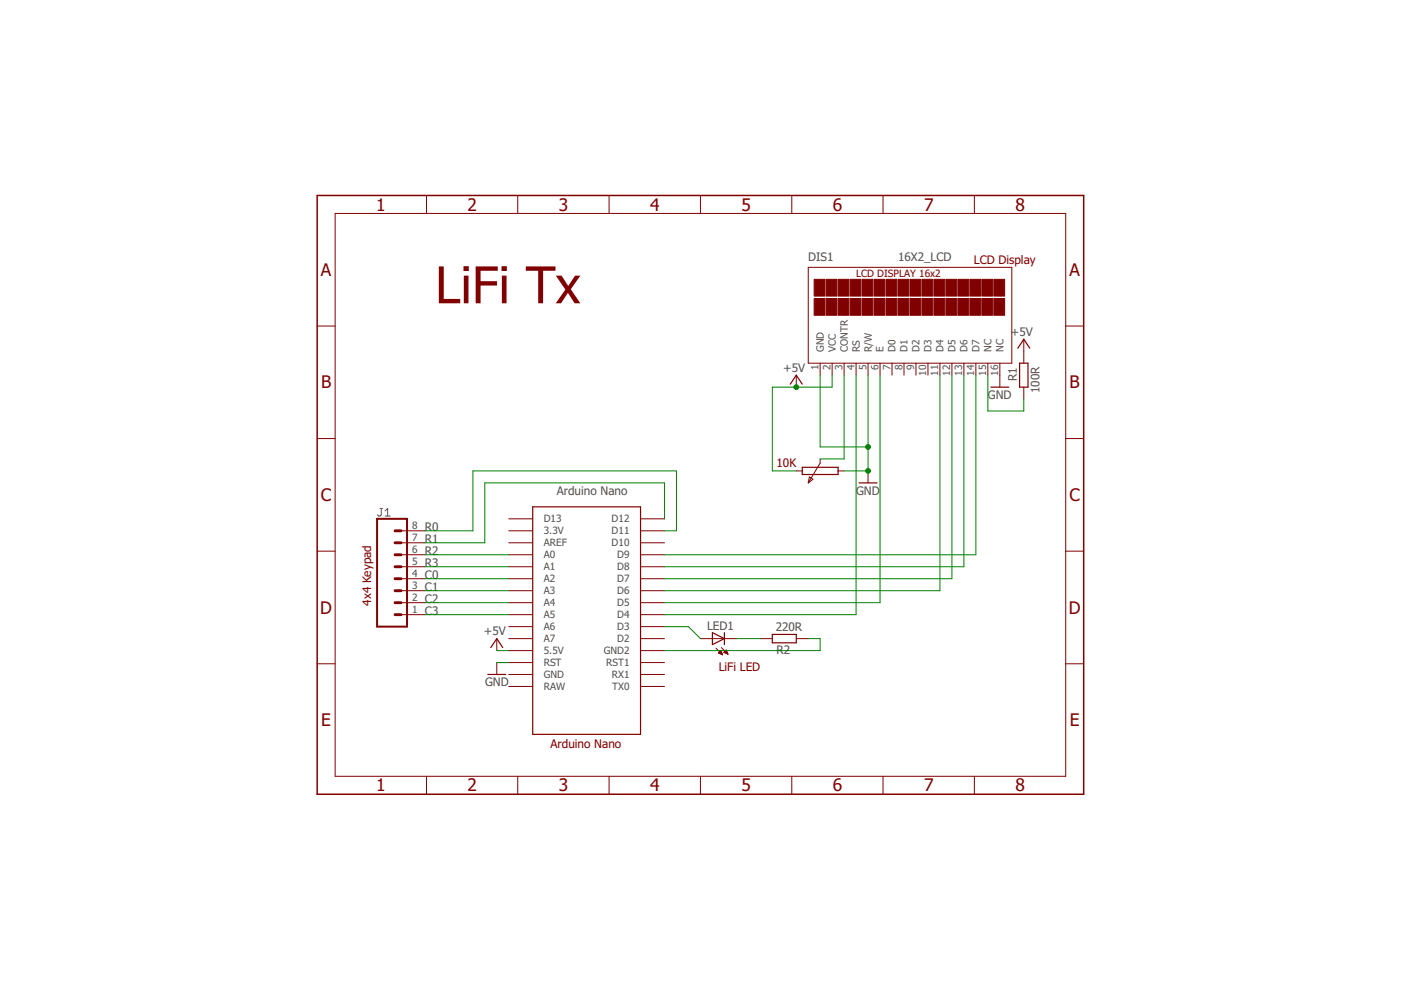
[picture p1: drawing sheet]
<svg xmlns="http://www.w3.org/2000/svg" width="297mm" height="210mm" viewBox="0 0 297 210" stroke-linecap="round" stroke-linejoin="round" font-family="sans-serif">
<path d="M80.6 107.8h.5M80.8 107.8v1.4l-.2 .2h-.3l-.3-.2M81.7 109.4h1M81.7 108.3l.5-.5v1.6" fill="none" stroke="#505050" stroke-width=".21"/>
<path d="M67.2 41.4h162.6v127h-162.6z" fill="none" stroke="#800000" stroke-width=".32"/>
<g fill="none" stroke="#800000" stroke-width=".21">
<path d="M71.1 45.3h154.9v119.3h-154.9zM90.4 41.4v3.9M109.8 41.4v3.9M129.1 41.4v3.9M148.5 41.4v3.9M167.9 41.4v3.9M171.4 56.7h43.1v20.3h-43.1zM187.2 41.4v3.9M206.6 41.4v3.9M67.2 69.1h3.9M168.8 79.5v2.6M173.9 77v2.5"/>
<path d="M176.4 77v2.5M179 77v2.5M181.5 77v2.5M184 77v2.5M186.6 77v2.5M189.1 77v2.5M191.7 77v2.5M194.2 77v2.5M196.7 77v2.5M199.3 77v2.5M201.8 77v2.5M204.4 77v2.5"/>
<path d="M206.9 77v2.5M209.4 77v2.5M212 77v5.1M217.1 71.9v5.1M226 69.1h3.8M67.2 93h3.9M168.8 99.8h1.3M173.9 97.3v.9l-2.5 4.2M177.7 99.8h1.3M184 99.8v2.6M217.1 82.1v2.5M226 93h3.8"/>
<path d="M67.2 116.9h3.9M85 112.5h5.1M85 115.1h5.1M85 117.6h5.1M107.9 112.5h5M107.9 115.1h5M107.9 117.6h5M107.9 110h5M135.8 112.5h5.1M135.8 115.1h5.1M135.8 117.6h5.1M135.8 110h5.1"/>
<path d="M171.6 101.1l.8 .5-1 .8zM226 116.9h3.8M85 130.3h5.1M85 127.8h5.1M85 125.2h5.1M85 122.7h5.1M85 120.2h5.1M105.3 135.4v2.5M107.9 137.9h5M107.9 135.4h5M107.9 132.9h5M107.9 130.3h5"/>
<path d="M107.9 127.8h5M107.9 125.2h5M107.9 122.7h5M107.9 120.2h5M135.8 137.9h5.1M135.8 135.4h5.1M135.8 132.9h5.1M135.8 130.3h5.1M135.8 127.8h5.1M135.8 125.2h5.1M135.8 122.7h5.1M135.8 120.2h5.1"/>
<path d="M148.5 135.4h7.6M151.8 137.4l1.4 1.4M152.3 138.5l.5-.6 .4 .9zM152.4 138.4h.6M152.4 138.5h.7M152.5 138.3h.5M152.6 138.1h.3M152.7 138.6h.4M152.7 138h.1M153 137.3l1.3 1.4M153 138.7h.2M153.5 138.3l.5-.5 .3 .9z"/>
<path d="M153.5 138.3h.7M153.6 138.4h.6M153.6 138.1h.5M153.8 138h.3M153.9 137.9h.1M153.9 138.5h.4M154.2 138.6h.1M161.2 135.4h2.5M168.8 135.4h2.6M67.2 140.7h3.9M105.3 140.5v2.5M107.9 145.5h5"/>
<path d="M107.9 143h5M107.9 140.5h5M135.8 145.5h5.1M135.8 143h5.1M135.8 140.5h5.1M226 140.7h3.8M90.4 164.6v3.8M109.8 164.6v3.8M129.1 164.6v3.8M148.5 164.6v3.8M167.9 164.6v3.8M187.2 164.6v3.8"/>
<path d="M206.6 164.6v3.8"/>
</g>
<g fill="#800000" stroke="#800000" stroke-width=".21">
<path d="M172.6 59.2h2.3v3.6h-2.3z"/>
<path d="M172.6 63.3h2.3v3.5h-2.3z"/>
<path d="M175.2 59.2h2.2v3.6h-2.2z"/>
<path d="M175.2 63.3h2.2v3.5h-2.2z"/>
<path d="M177.7 59.2h2.3v3.6h-2.3z"/>
<path d="M177.7 63.3h2.3v3.5h-2.3z"/>
<path d="M180.2 59.2h2.3v3.6h-2.3z"/>
<path d="M180.2 63.3h2.3v3.5h-2.3z"/>
<path d="M182.8 59.2h2.3v3.6h-2.3z"/>
<path d="M182.8 63.3h2.3v3.5h-2.3z"/>
<path d="M185.3 59.2h2.3v3.6h-2.3z"/>
<path d="M185.3 63.3h2.3v3.5h-2.3z"/>
<path d="M187.9 59.2h2.2v3.6h-2.2z"/>
<path d="M187.9 63.3h2.2v3.5h-2.2z"/>
<path d="M190.4 59.2h2.3v3.6h-2.3z"/>
<path d="M190.4 63.3h2.3v3.5h-2.3z"/>
<path d="M192.9 59.2h2.3v3.6h-2.3z"/>
<path d="M192.9 63.3h2.3v3.5h-2.3z"/>
<path d="M195.5 59.2h2.3v3.6h-2.3z"/>
<path d="M195.5 63.3h2.3v3.5h-2.3z"/>
<path d="M198 59.2h2.3v3.6h-2.3z"/>
<path d="M198 63.3h2.3v3.5h-2.3z"/>
<path d="M200.6 59.2h2.2v3.6h-2.2z"/>
<path d="M200.6 63.3h2.2v3.5h-2.2z"/>
<path d="M203.1 59.2h2.3v3.6h-2.3z"/>
<path d="M203.1 63.3h2.3v3.5h-2.3z"/>
<path d="M205.6 59.2h2.3v3.6h-2.3z"/>
<path d="M205.6 63.3h2.3v3.5h-2.3z"/>
<path d="M208.2 59.2h2.3v3.6h-2.3z"/>
<path d="M208.2 63.3h2.3v3.5h-2.3z"/>
<path d="M210.7 59.2h2.3v3.6h-2.3z"/>
<path d="M210.7 63.3h2.3v3.5h-2.3z"/>
</g>
<path d="M215.8 73.8l1.3-1.9 1.2 1.9M216.2 77h1.8v5.1h-1.8zM167.6 81.4l1.2-1.9 1.3 1.9M170.1 99.1h7.6v1.5h-7.6zM210.1 82.1h3.8M112.9 107.5h22.9v48.2h-22.9zM182.1 102.4h3.8M104.1 137.3l1.2-1.9 1.3 1.9M151 134.1l2.6 1.3-2.6 1.3zM153.6 134.1v2.6M163.7 134.5h5.1v1.8h-5.1zM103.4 143h3.8" fill="none" stroke="#800000" stroke-width=".25"/>
<path d="M79.9 110h6.4v22.9h-6.4z" fill="none" stroke="#800000" stroke-width=".42"/>
<path d="M83.8 117.6h1.2M83.8 115.1h1.2M83.8 112.5h1.2M83.8 125.2h1.2M83.8 127.8h1.2M83.8 130.3h1.2M83.8 120.2h1.2M83.8 122.7h1.2" fill="none" stroke="#800000" stroke-width=".61"/>
<g fill="none" stroke="#008000" stroke-width=".21">
<path d="M173.9 79.5v15.3h10.1M176.4 79.5v2.6h-12.7v17.7h5.1M179 79.5v17.8h-5.1M181.5 79.5v50.8h-40.6M184 79.5v20.3h-5M186.6 79.5v48.3h-45.7M199.3 79.5v45.7h-58.4M201.8 79.5v43.2h-60.9M204.4 79.5v40.7h-63.5M206.9 79.5v38.1h-66M209.4 79.5v7.6h7.7v-2.5M90.1 112.5h10.2v-12.7h43.1v12.7h-2.5"/>
<path d="M90.1 117.6h17.8M140.9 110v-7.6h-38.1v12.7h-12.7M90.1 130.3h17.8M90.1 120.2h17.8M90.1 127.8h17.8M90.1 125.2h17.8M90.1 122.7h17.8M105.3 137.9h2.6M140.9 132.9h5.1l2.5 2.5M156.1 135.4h5.1M171.4 135.4h2.5v2.5h-33M105.3 140.5h2.6"/>
</g>
<g fill="#008000" stroke="#008000" stroke-width=".21">
<circle cx="168.8" cy="82.1" r=".51"/>
<circle cx="184" cy="94.8" r=".51"/>
<circle cx="184" cy="99.8" r=".51"/>
</g>
<text font-size="10.8" fill="#800000" x="92.2" y="64.3">LiFi Tx</text>
<g font-size="3.7" fill="#800000">
<text x="79.7" y="44.6">1</text>
<text x="99.1" y="44.6">2</text>
<text x="118.5" y="44.6">3</text>
<text x="137.8" y="44.6">4</text>
<text x="157.2" y="44.6">5</text>
<text x="176.5" y="44.6">6</text>
<text x="195.9" y="44.6">7</text>
<text x="215.3" y="44.6">8</text>
<text x="68.1" y="58.5">A</text>
<text x="226.8" y="58.5">A</text>
<text x="68.1" y="82.4">B</text>
<text x="226.8" y="82.4">B</text>
<text x="68.1" y="106.2">C</text>
<text x="226.8" y="106.2">C</text>
<text x="67.9" y="130.1">D</text>
<text x="226.6" y="130.1">D</text>
<text x="68.1" y="154">E</text>
<text x="226.8" y="154">E</text>
<text x="79.7" y="167.8">1</text>
<text x="99.1" y="167.8">2</text>
<text x="118.5" y="167.8">3</text>
<text x="137.8" y="167.8">4</text>
<text x="157.2" y="167.8">5</text>
<text x="176.5" y="167.8">6</text>
<text x="195.9" y="167.8">7</text>
<text x="215.3" y="167.8">8</text>
</g>
<g font-size="2.5" fill="#505050">
<text x="171.4" y="55.4">DIS1</text>
<text x="190.4" y="55.4">16X2_LCD</text>
<text x="214.3" y="71.2">+5V</text>
<text x="166.1" y="78.8">+5V</text>
<text x="215.6" y="80.8" transform="rotate(-90 215.6 80.8)">R1</text>
<text x="220.4" y="83.3" transform="rotate(-90 220.4 83.3)">100R</text>
<text x="209.4" y="84.6">GND</text>
<text x="118" y="104.9">Arduino Nano</text>
<text x="181.5" y="104.9">GND</text>
<text x="90.1" y="112.5">R0</text>
<text x="90.1" y="117.6">R2</text>
<text x="90.1" y="115.1">R1</text>
<text x="90.1" y="125.2">C1</text>
<text x="90.1" y="122.7">C0</text>
<text x="90.1" y="120.2">R3</text>
<text x="90.1" y="130.3">C3</text>
<text x="90.1" y="127.8">C2</text>
<text x="102.6" y="134.6">+5V</text>
<text x="149.9" y="133.6">LED1</text>
<text x="164.5" y="133.9">220R</text>
<text x="164.6" y="138.7">R2</text>
<text x="102.8" y="145.6">GND</text>
</g>
<g font-size="2.5" fill="#800000">
<text x="206.5" y="55.9">LCD Display</text>
<text x="164.6" y="99.1">10K</text>
<text x="78.7" y="128.4" transform="rotate(-90 78.7 128.4)">4x4 Keypad</text>
<text x="152.4" y="142.3">LiFi LED</text>
<text x="116.7" y="158.5">Arduino Nano</text>
</g>
<text font-size="2.1" fill="#800000" x="181.5" y="58.7">LCD DISPLAY 16x2</text>
<g font-size="2.1" fill="#505050">
<text x="174.7" y="74.7" transform="rotate(-90 174.7 74.7)">GND</text>
<text x="177.2" y="74.7" transform="rotate(-90 177.2 74.7)">VCC</text>
<text x="179.7" y="74.7" transform="rotate(-90 179.7 74.7)">CONTR</text>
<text x="182.3" y="74.7" transform="rotate(-90 182.3 74.7)">RS</text>
<text x="184.8" y="74.7" transform="rotate(-90 184.8 74.7)">R/W</text>
<text x="187.4" y="74.7" transform="rotate(-90 187.4 74.7)">E</text>
<text x="189.9" y="74.7" transform="rotate(-90 189.9 74.7)">D0</text>
<text x="192.4" y="74.7" transform="rotate(-90 192.4 74.7)">D1</text>
<text x="195" y="74.7" transform="rotate(-90 195 74.7)">D2</text>
<text x="197.5" y="74.7" transform="rotate(-90 197.5 74.7)">D3</text>
<text x="200" y="74.7" transform="rotate(-90 200 74.7)">D4</text>
<text x="202.6" y="74.7" transform="rotate(-90 202.6 74.7)">D5</text>
<text x="205.1" y="74.7" transform="rotate(-90 205.1 74.7)">D6</text>
<text x="207.7" y="74.7" transform="rotate(-90 207.7 74.7)">D7</text>
<text x="210.2" y="74.7" transform="rotate(-90 210.2 74.7)">NC</text>
<text x="212.7" y="74.7" transform="rotate(-90 212.7 74.7)">NC</text>
<text x="173.5" y="78.5" transform="rotate(-90 173.5 78.5)">1</text>
<text x="176.1" y="78.5" transform="rotate(-90 176.1 78.5)">2</text>
<text x="178.6" y="78.5" transform="rotate(-90 178.6 78.5)">3</text>
<text x="181.2" y="78.5" transform="rotate(-90 181.2 78.5)">4</text>
<text x="183.7" y="78.5" transform="rotate(-90 183.7 78.5)">5</text>
<text x="186.2" y="78.5" transform="rotate(-90 186.2 78.5)">6</text>
<text x="188.8" y="78.5" transform="rotate(-90 188.8 78.5)">7</text>
<text x="191.3" y="78.5" transform="rotate(-90 191.3 78.5)">8</text>
<text x="193.9" y="78.5" transform="rotate(-90 193.9 78.5)">9</text>
<text x="196.4" y="79.7" transform="rotate(-90 196.4 79.7)">10</text>
<text x="198.9" y="79.7" transform="rotate(-90 198.9 79.7)">11</text>
<text x="201.5" y="79.7" transform="rotate(-90 201.5 79.7)">12</text>
<text x="204" y="79.7" transform="rotate(-90 204 79.7)">13</text>
<text x="206.5" y="79.7" transform="rotate(-90 206.5 79.7)">14</text>
<text x="209.1" y="79.7" transform="rotate(-90 209.1 79.7)">15</text>
<text x="211.6" y="79.7" transform="rotate(-90 211.6 79.7)">16</text>
<text x="87.4" y="112.2">8</text>
<text x="115.3" y="113.3">3.3V</text>
<text x="115.3" y="110.8">D13</text>
<text x="129.7" y="110.8">D12</text>
<text x="129.7" y="113.3">D11</text>
<text x="87.4" y="119.8">5</text>
<text x="87.4" y="117.3">6</text>
<text x="87.4" y="114.7">7</text>
<text x="115.3" y="115.8">AREF</text>
<text x="115.3" y="118.4">A0</text>
<text x="129.7" y="115.8">D10</text>
<text x="130.8" y="118.4">D9</text>
<text x="87.4" y="124.9">3</text>
<text x="87.4" y="122.3">4</text>
<text x="115.3" y="123.5">A2</text>
<text x="115.3" y="120.9">A1</text>
<text x="130.8" y="123.5">D7</text>
<text x="130.8" y="120.9">D8</text>
<text x="87.4" y="130">1</text>
<text x="87.4" y="127.4">2</text>
<text x="115.3" y="126">A3</text>
<text x="115.3" y="131.1">A5</text>
<text x="115.3" y="128.5">A4</text>
<text x="130.8" y="131.1">D4</text>
<text x="130.8" y="128.5">D5</text>
<text x="130.8" y="126">D6</text>
<text x="115.3" y="136.2">A7</text>
<text x="115.3" y="133.6">A6</text>
<text x="130.8" y="136.2">D2</text>
<text x="130.8" y="133.6">D3</text>
<text x="115.3" y="143.8">GND</text>
<text x="115.3" y="141.2">RST</text>
<text x="115.3" y="138.7">5.5V</text>
<text x="128" y="138.7">GND2</text>
<text x="128.5" y="141.2">RST1</text>
<text x="129.7" y="143.8">RX1</text>
<text x="115.3" y="146.3">RAW</text>
<text x="129.8" y="146.3">TX0</text>
</g>
</svg>
